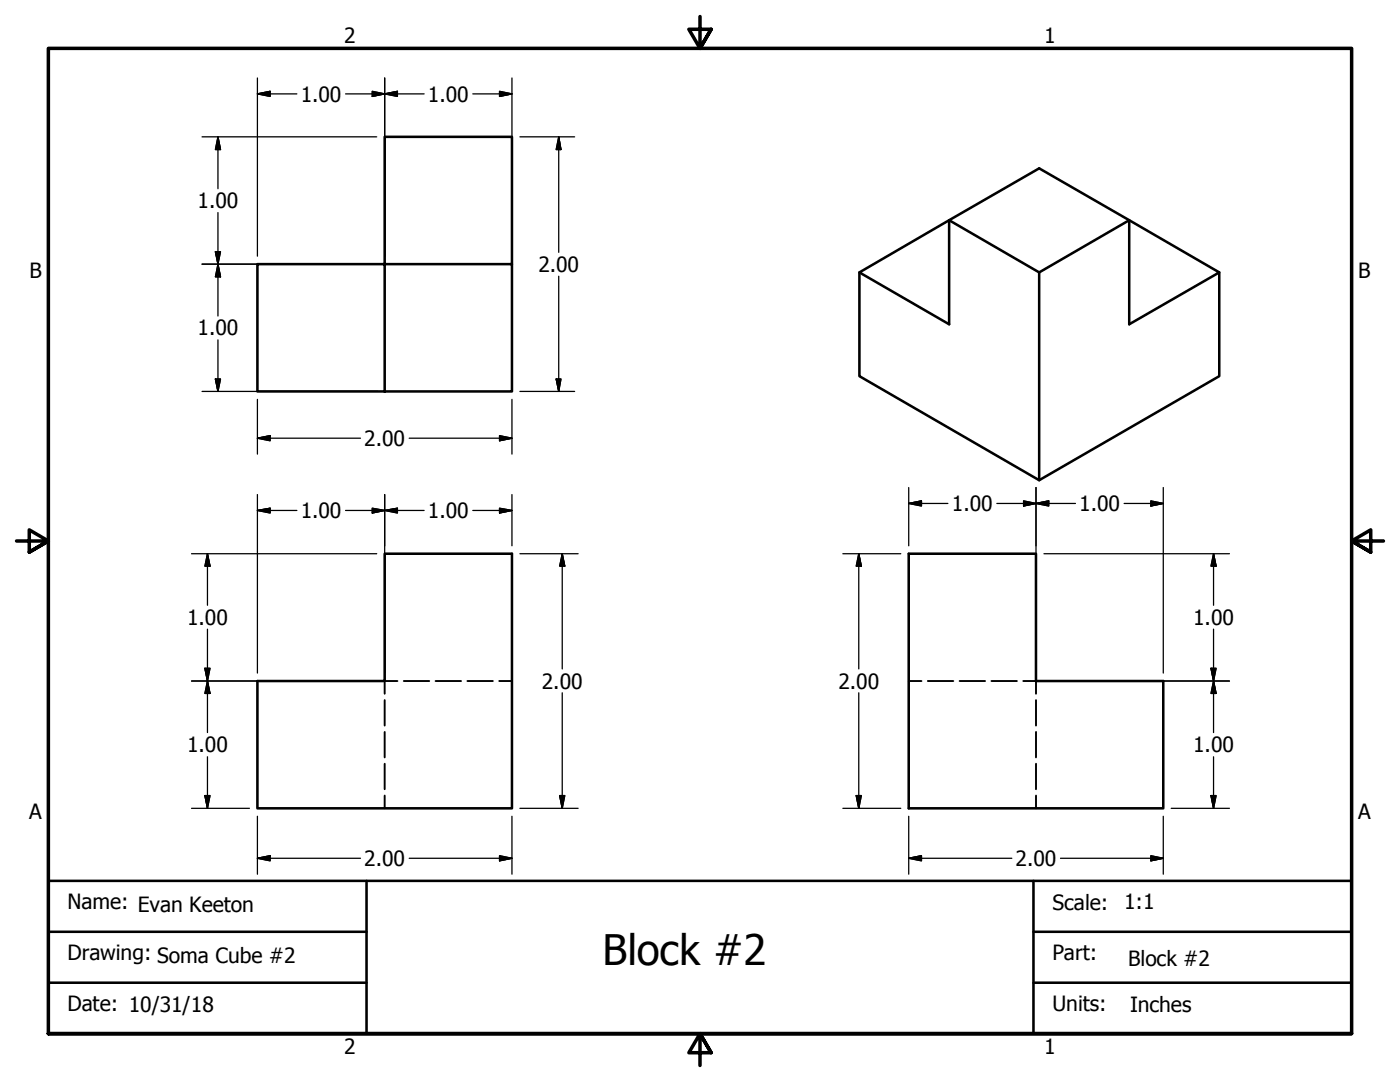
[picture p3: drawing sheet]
<svg xmlns="http://www.w3.org/2000/svg" width="279mm" height="216mm" viewBox="0 0 279 216" stroke-linecap="round" stroke-linejoin="round" font-family="sans-serif">
<g fill="none" stroke="#000" stroke-width=".38">
<path d="M76.8 139.7v5.1M79.3 135.9h-2.5v2.5M80.6 135.9h5.1M86.9 135.9h5.1M93.3 135.9h5.1M99.6 135.9h2.6M181.4 135.9h2.5M185.2 135.9h5M191.5 135.9h5.1M197.9 135.9h5M204.2 135.9h2.6v2.5M206.8 139.7v5.1"/>
<path d="M76.8 146v5.1M76.8 152.4v5.1M76.8 158.8v2.5M206.8 146v5.1M206.8 152.4v5.1M206.8 158.8v2.5"/>
</g>
<g fill="none" stroke="#000" stroke-width=".51">
<path d="M102.2 52.7v25.4h-25.4v-25.4h25.4v-25.4h-25.4v25.4h-25.4v25.4h25.4M171.5 54.4l17.9 10.3v-20.8l18-10.3 18 10.3v20.8l17.9-10.3-17.9-10.5-18 10.5-18-10.5zM171.5 54.4v20.7l35.9 20.7v-41.4M243.3 54.4v20.7l-35.9 20.7M181.4 110.5h25.4v25.4h25.4v25.4h-50.8zM51.4 135.9h25.4v-25.4h25.4v50.8h-50.8zM9.7 175.8h260v30.4h-260zM73.2 175.8v30.4M206.2 175.8v30.4M9.7 196.1h63.5M9.7 185.9h63.5M206.2 196.1h63.5"/>
<path d="M206.2 185.9h63.5"/>
</g>
<path d="M139.7 3.3v6.4l-2.2-3.9h4.4l-2.2 3.9 2.2-3.9M3.3 107.9h6.4l-3.9-2.2v4.5l3.9-2.3-3.9 2.3M276.1 107.9h-6.4l3.9-2.2v4.5l-3.9-2.3 3.9 2.3M9.7 206.2v-196.5h260v196.5h-260h260M141.9 210.1l-2.2-3.9 2.2 3.9h-4.4l2.2-3.9v6.4" fill="none" stroke="#000" stroke-width=".7"/>
<g fill="none" stroke="#000" stroke-width=".25">
<path d="M51.4 18.7l2.5-.5v1zM51.4 15.6v35.5M51.4 18.7h7.8M69 18.7h15.6M74.3 18.2l2.5 .5-2.5 .5zM76.8 18.7l2.5-.5v1zM76.8 15.6v35.5M94.4 18.7h7.8M99.7 18.2l2.5 .5-2.5 .5zM102.2 15.6v35.5M40.3 27.3h34.9M43.5 27.3l.5 2.5h-1z"/>
<path d="M43.5 27.3v10.4M103.8 27.3h10.9M111.5 27.3l.5 2.5h-1zM111.5 27.3v23.1M40.3 52.7h34.9M43 50.2h1l-.5 2.5zM43.5 52.7l.5 2.5h-1zM43.5 42.4v20.7M111.5 55.1v23M40.3 78.1h34.9M43 75.6h1l-.5 2.5zM43.5 67.8v10.3"/>
<path d="M51.4 79.7v10.9M102.2 79.7v10.9M103.8 78.1h10.9M111 75.6h1l-.5 2.5zM51.4 87.4l2.5-.5v1zM51.4 87.4h20.5M51.4 98.7v35.6M76.8 98.7v35.6M81.7 87.4h20.5M99.7 86.9l2.5 .5-2.5 .5zM102.2 98.7v10.2M181.4 97.3v11.6"/>
<path d="M204.3 99.9l2.5 .6-2.5 .5zM206.8 97.3v37M229.7 99.9l2.5 .6-2.5 .5zM232.2 97.3v37M38.2 110.5h37M41.4 110.5l.5 2.5h-1zM41.4 110.5v10.3M51.4 101.9l2.5-.5v1zM51.4 101.9h7.8M69 101.9h15.6M74.3 101.4l2.5 .5-2.5 .5zM76.8 101.9l2.5-.5v1z"/>
<path d="M94.4 101.9h7.8M99.7 101.4l2.5 .5-2.5 .5zM103.8 110.5h11.6M112.2 110.5l.5 2.5h-1zM112.2 110.5v23M168.2 110.5h11.6M171.4 110.5l.5 2.5h-1zM171.4 110.5v23M181.4 100.5l2.5-.6v1.1zM181.4 100.5h7.8M198.9 100.5h15.7M206.8 100.5l2.5-.6v1.1z"/>
<path d="M208.3 110.5h37.1M224.3 100.5h7.9M242.2 110.5l.5 2.5h-1zM242.2 110.5v10.3M38.2 135.9h37M40.9 133.3h1l-.5 2.6zM41.4 135.9l.5 2.5h-1zM41.4 125.5v20.7M112.2 138.2v23.1M171.4 138.2v23.1M208.3 135.9h37.1M241.7 133.3h1l-.5 2.6z"/>
<path d="M242.2 135.9l.5 2.5h-1zM242.2 125.5v20.7M40.9 158.8h1l-.5 2.5zM41.4 151v10.3M111.7 158.8h1l-.5 2.5zM170.9 158.8h1l-.5 2.5zM241.7 158.8h1l-.5 2.5zM242.2 151v10.3M38.2 161.3h11.6M51.4 171.3l2.5-.5v1zM51.4 162.9v11.5M51.4 171.3h20.5"/>
<path d="M81.7 171.3h20.5M99.7 170.8l2.5 .5-2.5 .5zM102.2 162.9v11.5M103.8 161.3h11.6M168.2 161.3h11.6M181.4 171.3l2.5-.5v1zM181.4 171.3h20.5M181.4 162.9v11.5M211.6 171.3h20.6M229.7 170.8l2.5 .5-2.5 .5zM232.2 162.9v11.5M233.7 161.3h11.7"/>
</g>
<g fill="#000" stroke="#000" stroke-width=".25">
<path d="M51.4 18.7l2.5-.5zM51.4 18.7l2.5-.5v1zM74.3 19.2l2.5-.5zM74.3 18.2l2.5 .5-2.5 .5zM76.8 18.7l2.5-.5zM76.8 18.7l2.5-.5v1zM99.7 19.2l2.5-.5zM99.7 18.2l2.5 .5-2.5 .5zM43.5 27.3l.5 2.5zM43.5 27.3l.5 2.5h-1zM111.5 27.3l.5 2.5zM111.5 27.3l.5 2.5h-1z"/>
<path d="M43 50.2l.5 2.5zM43 50.2h1l-.5 2.5zM43.5 52.7l.5 2.5zM43.5 52.7l.5 2.5h-1zM43 75.6l.5 2.5zM43 75.6h1l-.5 2.5zM111 75.6l.5 2.5zM111 75.6h1l-.5 2.5zM51.4 87.4l2.5-.5zM51.4 87.4l2.5-.5v1zM99.7 87.9l2.5-.5zM99.7 86.9l2.5 .5-2.5 .5z"/>
<path d="M181.4 100.5l2.5-.6zM181.4 100.5l2.5-.6v1.1zM206.8 100.5l2.5-.6zM206.8 100.5l2.5-.6v1.1zM41.4 110.5l.5 2.5zM41.4 110.5l.5 2.5h-1zM51.4 101.9l2.5-.5zM51.4 101.9l2.5-.5v1zM74.3 102.4l2.5-.5zM74.3 101.4l2.5 .5-2.5 .5zM76.8 101.9l2.5-.5zM76.8 101.9l2.5-.5v1z"/>
<path d="M99.7 102.4l2.5-.5zM99.7 101.4l2.5 .5-2.5 .5zM112.2 110.5l.5 2.5zM112.2 110.5l.5 2.5h-1zM171.4 110.5l.5 2.5zM171.4 110.5l.5 2.5h-1zM204.3 101l2.5-.5zM204.3 99.9l2.5 .6-2.5 .5zM229.7 101l2.5-.5zM229.7 99.9l2.5 .6-2.5 .5zM242.2 110.5l.5 2.5zM242.2 110.5l.5 2.5h-1z"/>
<path d="M40.9 133.3l.5 2.6zM40.9 133.3h1l-.5 2.6zM41.4 135.9l.5 2.5zM41.4 135.9l.5 2.5h-1zM241.7 133.3l.5 2.6zM241.7 133.3h1l-.5 2.6zM242.2 135.9l.5 2.5zM242.2 135.9l.5 2.5h-1zM40.9 158.8l.5 2.5zM40.9 158.8h1l-.5 2.5zM111.7 158.8l.5 2.5zM111.7 158.8h1l-.5 2.5z"/>
<path d="M170.9 158.8l.5 2.5zM170.9 158.8h1l-.5 2.5zM241.7 158.8l.5 2.5zM241.7 158.8h1l-.5 2.5zM51.4 171.3l2.5-.5zM51.4 171.3l2.5-.5v1zM99.7 171.8l2.5-.5zM99.7 170.8l2.5 .5-2.5 .5zM181.4 171.3l2.5-.5zM181.4 171.3l2.5-.5v1zM229.7 171.8l2.5-.5zM229.7 170.8l2.5 .5-2.5 .5z"/>
</g>
<text font-size="8.4" x="120.3" y="192.6">Block #2</text>
<g font-size="4.2">
<text x="68.7" y="8.6">2</text>
<text x="208.4" y="8.6">1</text>
<text x="60" y="20.3">1.00</text>
<text x="85.4" y="20.3">1.00</text>
<text x="39.4" y="41.5">1.00</text>
<text x="5.9" y="55.5">B</text>
<text x="107.4" y="54.2">2.00</text>
<text x="271.1" y="55.5">B</text>
<text x="39.4" y="66.9">1.00</text>
<text x="72.7" y="89">2.00</text>
<text x="190" y="102">1.00</text>
<text x="215.4" y="102">1.00</text>
<text x="60" y="103.4">1.00</text>
<text x="85.4" y="103.4">1.00</text>
<text x="37.3" y="124.7">1.00</text>
<text x="238.1" y="124.7">1.00</text>
<text x="108.1" y="137.4">2.00</text>
<text x="167.3" y="137.4">2.00</text>
<text x="37.3" y="150.1">1.00</text>
<text x="238.1" y="150.1">1.00</text>
<text x="5.8" y="163.4">A</text>
<text x="271" y="163.4">A</text>
<text x="72.7" y="172.8">2.00</text>
<text x="202.7" y="172.8">2.00</text>
<text x="13.5" y="181.4">Name: Evan Keeton</text>
<text x="210.1" y="181.5">Scale:</text>
<text x="224.3" y="181.4">1:1</text>
<text x="13.5" y="191.5">Drawing: Soma Cube #2</text>
<text x="210.1" y="191.5">Part:</text>
<text x="225.2" y="192.7">Block #2</text>
<text x="13.5" y="201.7">Date: 10/31/18</text>
<text x="210.1" y="201.7">Units:</text>
<text x="225.6" y="201.9">Inches</text>
<text x="68.7" y="210.3">2</text>
<text x="208.4" y="210.3">1</text>
</g>
</svg>
